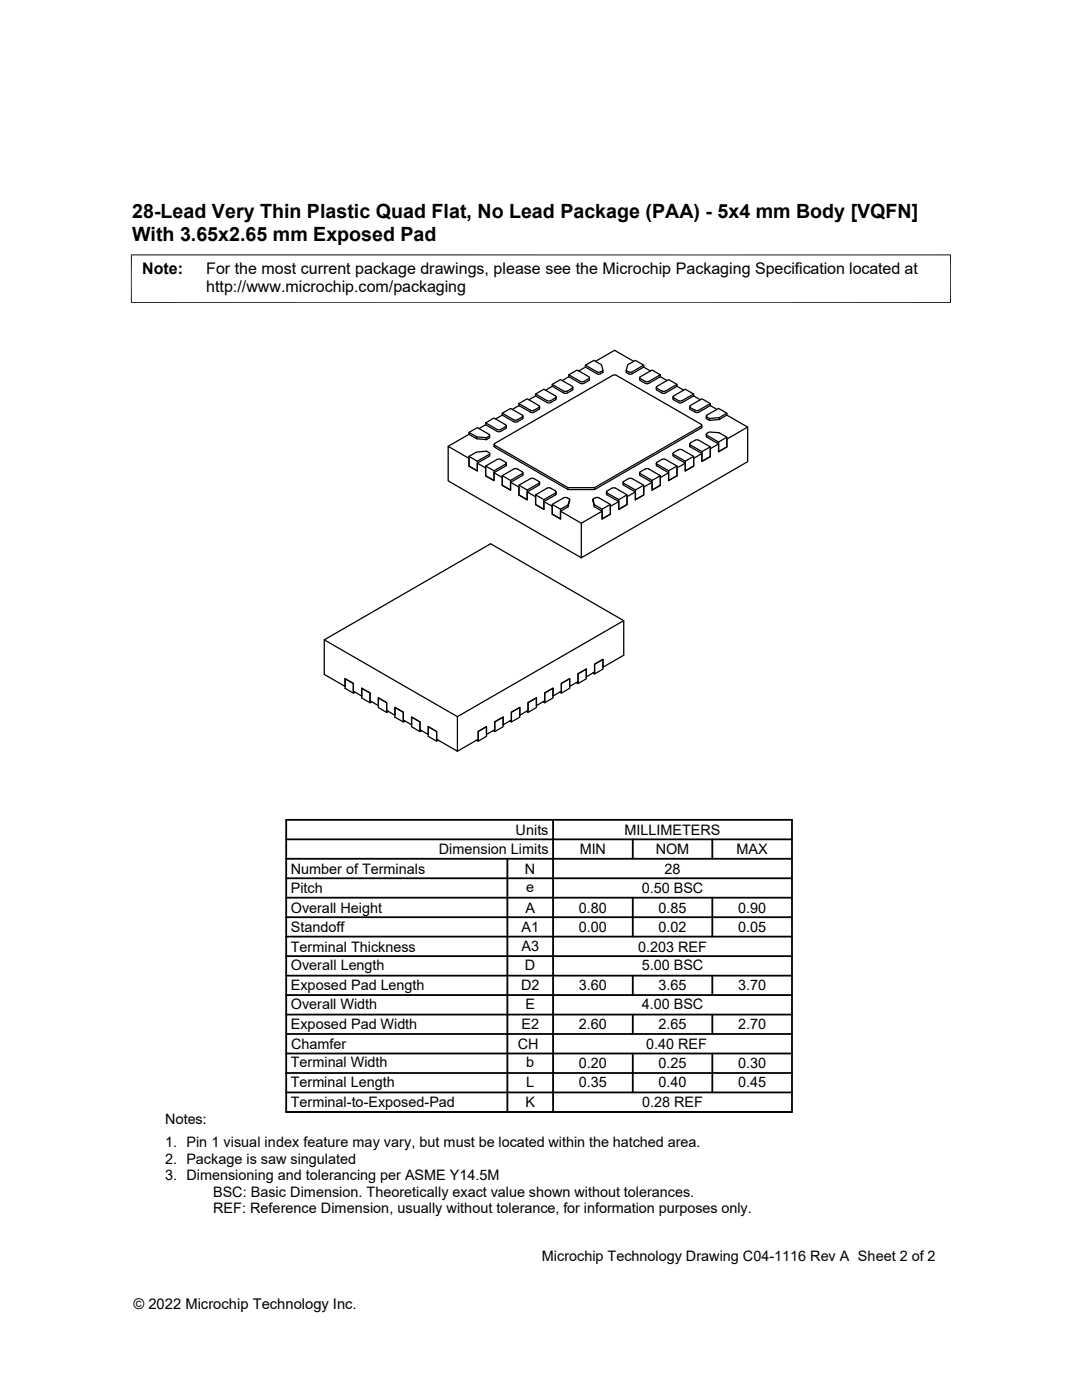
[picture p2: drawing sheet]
<svg xmlns="http://www.w3.org/2000/svg" width="216mm" height="279mm" viewBox="0 0 216 279" stroke-linecap="round" stroke-linejoin="round" font-family="sans-serif">
<g fill="none" stroke="#000" stroke-width=".25">
<path d="M106.9 79v-.4l1.6-.9 2.4 1.4-.1 .3M106.9 78.6l2.5 1.4 .5-.1 .9-.5M106.9 79l-1.4 .8M106.9 79l2.3 1.3M110.2 77.1l2.3 1.3M110.2 77.1v-.4l1.6-.9 2.4 1.3M110.2 76.7l2.3 1.4M110.2 77.1l-1.3 .8M111 79.2l-.1 .5-1 .6M112.5 78h.7M112.5 78.4h.7M113.5 75.2v-.4l1.7-.9 2.3 1.3"/>
<path d="M113.5 74.8l2.5 1.4 .5-.1 1-.5M113.5 75.2l-1.3 .7M113.5 75.2l2.3 1.3M114.2 77.1v.3l-1 .7M114.3 77.3v.5l-1.1 .6M115.8 76.5h.7M116.8 73.3v-.4l1.7-1 1.5 .9 .3 1.1M116.8 72.9l2.3 1.3a.98 .98 0 0 0 1.2-.3v.4l-.5 .3M116.8 73.3l-1.3 .7M116.8 73.3l2.3 1.3M117.5 75.2l.1 .2-.1 .1M117.6 75.4v.5l-1.1 .6"/>
<path d="M118.8 72.1l3.8-2.2 3.8 2.2M119.1 74.6h.7M122.3 74.9l-23.6 13.6-.1 .2 .1 .2M122.3 74.9h.7M123 74.9l16.9 9.8M125.5 74.6h.6M127.6 75.4l.2 .5M127.8 75.2l-.2 .2 .2 .1M127.8 75.9l1 .6M128.4 73.3l1.4 .7M128.4 73.3l-2.3 1.3M128.4 73.3v-.4l-2.3 1.3a1.01 1.01 0 0 1-1.2-.3"/>
<path d="M128.4 72.9l-1.6-1-1.5 .9-.4 1.5 .6 .3M128.8 76.5h.7M131 77.3v.5l1.1 .6M131.1 77.1l-.1 .3 1.1 .7M131.8 75.2l1.3 .7M131.8 75.2v-.4l-2.6 1.4-.4-.1-1-.5M131.8 74.8l-1.7-.9-2.3 1.3M131.8 75.2l-2.4 1.3M132.1 78h.7M132.1 78.4h.7M134.3 79.2v.5l1.1 .6M134.4 79.4l1 .6"/>
<path d="M135.1 77.1l1.3 .8M135.1 77.1v-.4l-2.3 1.4M135.1 76.7l-1.7-.9-2.3 1.3M135.1 77.1l-2.3 1.3M138.4 79l1.3 .8M138.4 79v-.4l-2.3 1.3h-.7M138.4 78.6l-1.7-.9-2.3 1.3-.1 .2 .1 .2M138.4 79l-2.3 1.3M93.6 91.1l1.6 1M93.6 91.1l1.5-.9 2-.2 .6 .5-2.4 1.6v1.9l-1.7-1zM93.6 86.7l1.5 .9 2 .1M93.6 86.7v-.4l1.7-1 2.3 1.4v.3l-.5 .4"/>
<path d="M93.6 86.3l1.5 .9v.4M93.6 86.7l-4.2 2.4M95.1 87.2l2 .2v.3M95.2 92.4l1.7 1v1.6l1.7 .9v-1.6l2.3-1.3M96.9 84.8l-1.3 .7M96.9 84.8v-.4l1.7-1 2.3 1.4M96.9 84.4l2.3 1.3h.7M96.9 84.8l2.3 1.3h.7M96.9 93l1.7 1M97.6 91.1l-2.3 1.3-.1 1.6-1.6-1v-1.5l-4.2-2.4v6.9l26.6 15.3M97.6 87.4l-.5 .3M97.7 90.5l-.1 .6"/>
<path d="M97.7 86.9l-.1 .5M98.7 88.9l14.6 8.4v.4M99.9 91.7l1 .5M99.9 91.7h-.7l-2.3 1.3v2l1.7 .9v-1.9l2.3-1.4M100.2 82.8l-1.3 .8M100.2 94.9l1.7 1M100.2 82.8v-.3l1.7-1 2.4 1.5v.2l-1.1 .6M100.2 82.5l2.4 1.3M100.2 82.8l2.4 1.4M100.9 85.2l-1 .5M100.9 85.5l-1 .6M100.9 92.3l.1 .1-.1 .2"/>
<path d="M100.9 84.8l.1 .2-.1 .1M101 92.4l-.1 .6M101 85l-.1 .5M102.5 93.6l.5-.1 1.2 .6M102.5 83.8h.7M102.6 93.6l-2.4 1.3v2l1.7 .9v-1.9l2.3-1.4 .2-.2-.2-.1M103.5 96.8l1.7 1M103.5 80.9v-.4l1.7-.9 2.4 1.5v.2l-1.1 .6M103.5 80.5l2.4 1.4M103.5 80.9l-1.3 .8M103.5 80.9l2.6 1.4h.4l1-.6M104.4 94.3l-.1 .6-2.4 1.4v1.5l-1.7-.9v-1.6l-1.6-1"/>
<path d="M104.4 83v.5l-.2 .1-1.2 .6h-.5M105.2 98.2l1.7 .9v1.6l1.6 1v-1.6l2.3-1.3M105.9 81.9h.6M106.9 98.8l1.6 .9M107.5 96.4l.2-.1-.2-.2-1-.6-.4-.1-2.6 1.4v2l1.7 .9v-1.9l2.3-1.3M107.7 81.1l-.2 .6M107.7 96.3l-.1 .5-2.4 1.4v1.5l-1.7-.9v-1.6l-1.6-.9M109.2 80.3h.7M110.8 98l-.9-.6-.5-.1-2.5 1.5v1.9l1.6 1v-2l2.3-1.3M110.8 98l.2 .2-.2 .1M111 98.2l-.2 .5M112.5 99.3l-2.3 1.4v1.9l1.6 1v-2l1.5-.8"/>
<path d="M112.5 99.4h.7M113.2 99.3l.5 .3-.4 1.5M113.3 97.3h5.3v.4M113.7 99.6l-.4 1.5M118.8 99.3l-.5 .3M118.8 99.4h.7M119.5 99.3l2.3 1.4v1.9l-1.7 1v-2l-1.5-.9v.4M121 98.2l.1 .5M121.1 98l-.1 .2 .1 .1M121.1 98l1-.6 .5-.1 2.5 1.5v1.9l-1.6 1v-2l-2.4-1.3M124.3 96.3l.2 .5 2.3 1.4v1.5M124.5 96.4l-.1-.3 1.1-.6 .4-.1 2.5 1.4v2l-1.6 .9"/>
<path d="M124.5 96.5l2.3 1.3v1.9M125.1 98.8l-1.6 .9M126.8 98.2l-1.7 .9v1.6l-1.6 1v-1.6l-2.4-1.3M127.6 94.3l.2 .6M127.8 94.2l-.2 .1 .2 .2M127.8 94.1l1-.5 .4-.1 2.6 1.4v2l-1.7 .9v-1.9l-2.3-1.4M128.4 96.8l-1.6 1M130.1 96.3l-1.7 .9v1.6l-1.6 .9M131 92.4v.6l2.4 1.3v1.6l1.7-.9v-1.6l1.6-1M131.1 92.3l-.1 .1 .1 .2M131.1 92.2l1-.5 .4-.1 2.6 1.4v2l-1.7 .9v-1.9l-2.3-1.4M131.8 94.9l-1.7 1"/>
<path d="M133.4 94.3l-1.6 1v1.6l-1.7 .9v-1.5l-2.3-1.4M134.3 90.5l.1 .6M134.4 91.1l2.3 1.3v1.6M135.1 93l-1.7 1M135.4 89.8h.7M135.4 80.3h.7M135.4 89.7l-1.1 .8 2.4 1.6v1.9M136.1 89.7l2.3 1.4v1.9l-1.7 1M137.6 81.1l.1 .6M137.6 88.6l.1 .6M137.7 88.4v.3l2.4 1.4v2M137.7 88.4l1-.5 .5-.1 2.5 1.4v1.9l-1.6 1"/>
<path d="M137.7 89.2l2.4 1.3v1.6M138.4 91.1l-1.7 1M138.7 81.9h.7M139.9 85l-21.3 12.3M139.9 85.4l-21.3 12.3h-5.3l-14.6-8.4-.1-.6M139.9 84.7l.1 .2-.1 .1M140 84.9l-.1 .5M140.1 90.5l-1.7 1v1.5l-1.7 1M140.9 86.7l.1 .5 2.4 1.4v1.5l1.6-.9v-1.6l4.2-2.4v6.9l-33.2 19.2v-6.9l4.1-2.4M141 86.6l.6-.4 1.9 .2 1.5 .8v2l-1.6 .9v-1.9l-2.4-1.4zM141.6 83.5l2-.2v.4M141.7 80.9l1.3 .8"/>
<path d="M141.7 80.9v-.4l-2.3 1.4M141.7 80.5l-1.6-.9-2.5 1.5 .1 .2 1 .6M141.7 80.9l-2.5 1.4h-.5l-1-.6M141.7 89.2l-1.6 .9M143.4 88.6l-1.7 1v1.5l-1.6 1M145 82.8l4.2 2.4M145 87.2l-1.6 1M145 82.8l-1.4 .9-2 .2-.6-.4-.1-.5M145 82.8v-.3l-1.6-1-2.4 1.4v.3l.6 .3v.4M145 82.5l-1.4 .8M108.5 100.1l1.7 .9v1.6l1.6 1v-1.6l1.5-.9M110.2 100.7l1.6 .9"/>
<path d="M111.8 102l4.2 2.4M121.8 100.7l-1.7 .9M123.5 100.1l-1.7 .9v1.6l-1.7 1v-1.6l-1.5-.9-.3-1.5 .3 1.1M64.7 127.7l26.6 15.3v6.9l-4.2-2.4v-1.5l-1.7-1v1.6l-1.6-1v-1.5l-1.7-1v1.6l-1.6-1v-1.6l-1.7-.9v1.5l-1.6-.9v-1.6l-1.7-.9v1.5l-1.7-.9v-1.6l-1.6-.9v1.5l-1.7-1v-1.5l-1.6-1v1.6l-4.2-2.4v-6.9l33.2-19.2 26.6 15.4v6.9l-4.2 2.4v-1.6l-1.7 1v1.5l-1.6 1v-1.6l-1.7 1v1.5l-1.6 1v-1.6l-1.7 1v1.5l-1.7 1v-1.5l-1.6 .9v1.6l-1.7 .9v-1.5l-1.6 .9v1.6l-1.7 .9v-1.5l-1.7 .9v1.6l-1.6 1v-1.6l-1.7 1v1.5l-1.6 1v-1.6l-1.7 1v1.5l-4.1 2.4M70.8 138.1l-.3 .2v-1.9l-1.6-1v2l1.6 .9M111.7 138.1l.3 .2v-1.9l1.7-1v2l-1.7 .9M115 136.2l.3 .2v-1.9l1.7-1v2l-1.7 .9M118.3 134.3l.3 .2v-1.9l1.7-1v1.9l-1.7 1M124.5 123.9l-33.2 19.1M74.2 140.1l-.4 .2v-2l-1.6-.9v1.9l1.6 1M77.5 142l-.3 .2v-2l-1.7-.9v1.9l1.7 1M80.8 143.9l-.3 .2v-2l-1.7-.9v1.9l1.7 1"/>
<path d="M84.1 145.8l-.3 .2v-1.9l-1.7-1v1.9l1.7 1M87.4 147.7l-.3 .2v-1.9l-1.7-1v2l1.7 .9M95.1 147.7l.3 .2v-1.9l1.7-1v2l-1.7 .9M98.4 145.8l.3 .2v-1.9l1.7-1v1.9l-1.7 1M101.7 143.9l.3 .2v-2l1.7-.9v1.9l-1.7 1M105 142l.4 .2v-2l1.6-.9v1.9l-1.6 1M108.4 140.1l.3 .2v-2l1.6-.9v1.9l-1.6 1"/>
</g>
<path d="M26.1 50.9h163.7M26.2 50.8v9.7M189.7 50.8v9.7M26.1 60.4h163.7" fill="none" stroke="#000" stroke-width=".2"/>
<g fill="none" stroke="#000" stroke-width=".36">
<path d="M57.1 179.2h100.9M57.1 175.3h100.9M57.1 171.4h100.9M57.1 167.5h100.9M57.1 163.6h100.9v58.3h-100.9zM101.2 171.4v50.5M110.4 163.6v58.3M126.3 167.5v3.9M126.3 179.2v7.7M142.1 167.5v3.9M142.1 179.2v7.7M57.1 183h100.9"/>
<path d="M57.1 194.7h100.9M57.1 190.8h100.9M57.1 186.9h100.9M57.1 198.6h100.9M126.3 194.7v3.9M142.1 194.7v3.9M57.1 210.2h100.9M57.1 202.5h100.9M57.1 206.4h100.9M57.1 218h100.9M57.1 214.1h100.9M126.3 202.5v3.9"/>
<path d="M126.3 210.2v7.8M142.1 202.5v3.9M142.1 210.2v7.8"/>
</g>
<g font-size="3.9">
<text x="26.4" y="43.5">28-Lead Very Thin Plastic Quad Flat, No Lead Package (PAA) - 5x4 mm Body [VQFN]</text>
<text x="26.4" y="48">With 3.65x2.65 mm Exposed Pad</text>
</g>
<g font-size="3.2">
<text x="28.4" y="54.6">Note:</text>
<text x="41.1" y="58.3">http://www.microchip.com/packaging</text>
<text x="41.1" y="54.6">For the most current package drawings, please see the Microchip Packaging Specification located at</text>
</g>
<g font-size="2.9">
<text x="102.9" y="166.6">Units</text>
<text x="124.6" y="166.6">MILLIMETERS</text>
<text x="87.6" y="170.5">Dimension Limits</text>
<text x="115.7" y="170.5">MIN</text>
<text x="130.8" y="170.5">NOM</text>
<text x="147" y="170.5">MAX</text>
<text x="58" y="174.4">Number of Terminals</text>
<text x="58" y="178.2">Pitch</text>
<text x="104.8" y="174.4">N</text>
<text x="105" y="178">e</text>
<text x="128" y="178.2">0.50 BSC</text>
<text x="132.6" y="174.4">28</text>
<text x="58" y="182.1">Overall Height</text>
<text x="104.8" y="182.1">A</text>
<text x="115.5" y="182.1">0.80</text>
<text x="131.4" y="182.1">0.85</text>
<text x="147.3" y="182.1">0.90</text>
<text x="58" y="189.9">Terminal Thickness</text>
<text x="58" y="186">Standoff</text>
<text x="104.1" y="186">A1</text>
<text x="104.1" y="189.9">A3</text>
<text x="115.5" y="186">0.00</text>
<text x="127.3" y="189.9">0.203 REF</text>
<text x="131.4" y="186">0.02</text>
<text x="147.3" y="186">0.05</text>
<text x="58" y="193.6">Overall Length</text>
<text x="58" y="197.5">Exposed Pad Length</text>
<text x="104" y="197.5">D2</text>
<text x="104.8" y="193.6">D</text>
<text x="115.5" y="197.5">3.60</text>
<text x="128" y="193.6">5.00 BSC</text>
<text x="131.4" y="197.5">3.65</text>
<text x="147.3" y="197.5">3.70</text>
<text x="58" y="201.4">Overall Width</text>
<text x="104.8" y="201.4">E</text>
<text x="128" y="201.4">4.00 BSC</text>
<text x="58" y="205.3">Exposed Pad Width</text>
<text x="58.1" y="209.3">Chamfer</text>
<text x="103.3" y="209.3">CH</text>
<text x="104" y="205.3">E2</text>
<text x="115.5" y="205.3">2.60</text>
<text x="128.9" y="209.3">0.40 REF</text>
<text x="131.4" y="205.3">2.65</text>
<text x="147.3" y="205.3">2.70</text>
<text x="58" y="213">Terminal Width</text>
<text x="105" y="213">b</text>
<text x="115.5" y="213">0.20</text>
<text x="131.4" y="213">0.25</text>
<text x="147.3" y="213">0.30</text>
<text x="58" y="216.9">Terminal Length</text>
<text x="58" y="221">Terminal-to-Exposed-Pad</text>
<text x="104.8" y="221">K</text>
<text x="105" y="216.9">L</text>
<text x="115.5" y="216.9">0.35</text>
<text x="128.1" y="221">0.28 REF</text>
<text x="131.4" y="216.9">0.40</text>
<text x="147.3" y="216.9">0.45</text>
<text x="32.9" y="224.3">Notes:</text>
<text x="32.9" y="228.9">1. Pin 1 visual index feature may vary, but must be located within the hatched area.</text>
<text x="32.9" y="232.2">2. Package is saw singulated</text>
<text x="32.9" y="235.5">3. Dimensioning and tolerancing per ASME Y14.5M</text>
<text x="42.5" y="238.8">BSC: Basic Dimension. Theoretically exact value shown without tolerances.</text>
<text x="42.5" y="242.2">REF: Reference Dimension, usually without tolerance, for information purposes only.</text>
<text x="108.1" y="251.7">Microchip Technology Drawing C04-1116 Rev A Sheet 2 of 2</text>
<text x="26.6" y="261.3">© 2022 Microchip Technology Inc.</text>
</g>
</svg>
